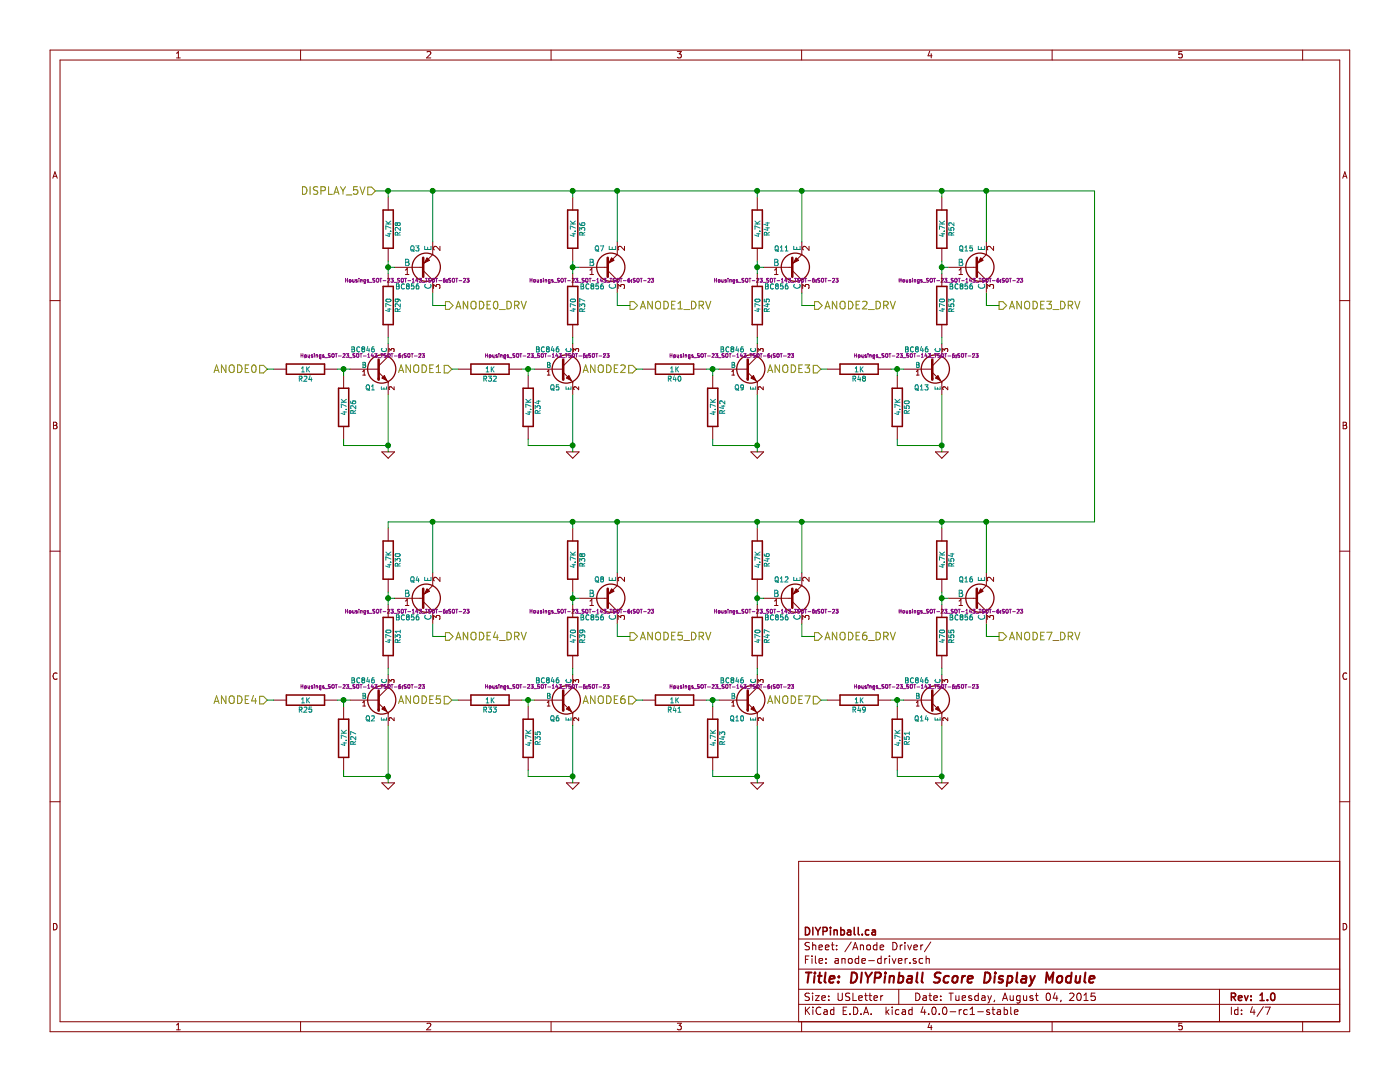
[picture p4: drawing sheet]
EESchema Schematic File Version 2
LIBS:score-module-pcb-v1-rescue
LIBS:power
LIBS:device
LIBS:transistors
LIBS:conn
LIBS:linear
LIBS:regul
LIBS:74xx
LIBS:cmos4000
LIBS:adc-dac
LIBS:memory
LIBS:xilinx
LIBS:microcontrollers
LIBS:dsp
LIBS:microchip
LIBS:analog_switches
LIBS:motorola
LIBS:texas
LIBS:intel
LIBS:audio
LIBS:interface
LIBS:digital-audio
LIBS:philips
LIBS:display
LIBS:cypress
LIBS:siliconi
LIBS:opto
LIBS:atmel
LIBS:contrib
LIBS:valves
LIBS:diypinball-parts
LIBS:dips-s
LIBS:nxp_armmcu
LIBS:arm-swd-header
LIBS:score-module-pcb-v1-cache
EELAYER 25 0
EELAYER END
$Descr USLetter 11000 8500
encoding utf-8
Sheet 4 7
Title "DIYPinball Score Display Module"
Date "Tuesday, August 04, 2015"
Rev "1.0"
Comp "DIYPinball.ca"
Comment1 ""
Comment2 ""
Comment3 ""
Comment4 ""
$EndDescr
Text HLabel 2950 1500 0    60   Input ~ 0
DISPLAY_5V
Text HLabel 6450 2900 0    60   Input ~ 0
ANODE3
Text HLabel 5000 2900 0    60   Input ~ 0
ANODE2
Text HLabel 3550 2900 0    60   Input ~ 0
ANODE1
Text HLabel 2100 2900 0    60   Input ~ 0
ANODE0
Text HLabel 2100 5500 0    60   Input ~ 0
ANODE4
Text HLabel 3550 5500 0    60   Input ~ 0
ANODE5
Text HLabel 5000 5500 0    60   Input ~ 0
ANODE6
Text HLabel 6450 5500 0    60   Input ~ 0
ANODE7
$Comp
L BC856 Q3
U 1 1
P 3300 2100
F 0 "Q3" H 3300 1951 40  0000 R CNN
F 1 "BC856" H 3300 2250 40  0000 R CNN
F 2 "Housings_SOT-23_SOT-143_TSOT-6:SOT-23" H 3200 2202 29  0000 C CNN
F 3 "" H 3300 2100 60  0000 C CNN
	1    3300 2100
	1    0    0    1   
$EndComp
$Comp
L BC846 Q1
U 1 1
P 2950 2900
F 0 "Q1" H 2950 2751 40  0000 R CNN
F 1 "BC846" H 2950 3050 40  0000 R CNN
F 2 "Housings_SOT-23_SOT-143_TSOT-6:SOT-23" H 2850 3002 29  0000 C CNN
F 3 "" H 2950 2900 60  0000 C CNN
	1    2950 2900
	1    0    0    -1  
$EndComp
$Comp
L R-RESCUE-score-module-pcb-v1 R28
U 1 1
P 3050 1800
F 0 "R28" V 3130 1800 40  0000 C CNN
F 1 "4.7K" V 3057 1801 40  0000 C CNN
F 2 "Resistors_SMD:R_0603" V 2980 1800 30  0001 C CNN
F 3 "" H 3050 1800 30  0000 C CNN
	1    3050 1800
	1    0    0    -1  
$EndComp
$Comp
L R-RESCUE-score-module-pcb-v1 R29
U 1 1
P 3050 2400
F 0 "R29" V 3130 2400 40  0000 C CNN
F 1 "470" V 3057 2401 40  0000 C CNN
F 2 "Resistors_SMD:R_0603" V 2980 2400 30  0001 C CNN
F 3 "" H 3050 2400 30  0000 C CNN
	1    3050 2400
	1    0    0    -1  
$EndComp
$Comp
L GND-RESCUE-score-module-pcb-v1 #PWR026
U 1 1
P 3050 3550
F 0 "#PWR026" H 3050 3550 30  0001 C CNN
F 1 "GND" H 3050 3480 30  0001 C CNN
F 2 "" H 3050 3550 60  0000 C CNN
F 3 "" H 3050 3550 60  0000 C CNN
	1    3050 3550
	1    0    0    -1  
$EndComp
$Comp
L R-RESCUE-score-module-pcb-v1 R26
U 1 1
P 2700 3200
F 0 "R26" V 2780 3200 40  0000 C CNN
F 1 "4.7K" V 2707 3201 40  0000 C CNN
F 2 "Resistors_SMD:R_0603" V 2630 3200 30  0001 C CNN
F 3 "" H 2700 3200 30  0000 C CNN
	1    2700 3200
	1    0    0    -1  
$EndComp
$Comp
L R-RESCUE-score-module-pcb-v1 R24
U 1 1
P 2400 2900
F 0 "R24" V 2480 2900 40  0000 C CNN
F 1 "1K" V 2407 2901 40  0000 C CNN
F 2 "Resistors_SMD:R_0603" V 2330 2900 30  0001 C CNN
F 3 "" H 2400 2900 30  0000 C CNN
	1    2400 2900
	0    1    1    0   
$EndComp
$Comp
L BC856 Q7
U 1 1
P 4750 2100
F 0 "Q7" H 4750 1951 40  0000 R CNN
F 1 "BC856" H 4750 2250 40  0000 R CNN
F 2 "Housings_SOT-23_SOT-143_TSOT-6:SOT-23" H 4650 2202 29  0000 C CNN
F 3 "" H 4750 2100 60  0000 C CNN
	1    4750 2100
	1    0    0    1   
$EndComp
$Comp
L BC846 Q5
U 1 1
P 4400 2900
F 0 "Q5" H 4400 2751 40  0000 R CNN
F 1 "BC846" H 4400 3050 40  0000 R CNN
F 2 "Housings_SOT-23_SOT-143_TSOT-6:SOT-23" H 4300 3002 29  0000 C CNN
F 3 "" H 4400 2900 60  0000 C CNN
	1    4400 2900
	1    0    0    -1  
$EndComp
$Comp
L R-RESCUE-score-module-pcb-v1 R36
U 1 1
P 4500 1800
F 0 "R36" V 4580 1800 40  0000 C CNN
F 1 "4.7K" V 4507 1801 40  0000 C CNN
F 2 "Resistors_SMD:R_0603" V 4430 1800 30  0001 C CNN
F 3 "" H 4500 1800 30  0000 C CNN
	1    4500 1800
	1    0    0    -1  
$EndComp
$Comp
L R-RESCUE-score-module-pcb-v1 R37
U 1 1
P 4500 2400
F 0 "R37" V 4580 2400 40  0000 C CNN
F 1 "470" V 4507 2401 40  0000 C CNN
F 2 "Resistors_SMD:R_0603" V 4430 2400 30  0001 C CNN
F 3 "" H 4500 2400 30  0000 C CNN
	1    4500 2400
	1    0    0    -1  
$EndComp
$Comp
L GND-RESCUE-score-module-pcb-v1 #PWR027
U 1 1
P 4500 3550
F 0 "#PWR027" H 4500 3550 30  0001 C CNN
F 1 "GND" H 4500 3480 30  0001 C CNN
F 2 "" H 4500 3550 60  0000 C CNN
F 3 "" H 4500 3550 60  0000 C CNN
	1    4500 3550
	1    0    0    -1  
$EndComp
$Comp
L R-RESCUE-score-module-pcb-v1 R34
U 1 1
P 4150 3200
F 0 "R34" V 4230 3200 40  0000 C CNN
F 1 "4.7K" V 4157 3201 40  0000 C CNN
F 2 "Resistors_SMD:R_0603" V 4080 3200 30  0001 C CNN
F 3 "" H 4150 3200 30  0000 C CNN
	1    4150 3200
	1    0    0    -1  
$EndComp
$Comp
L R-RESCUE-score-module-pcb-v1 R32
U 1 1
P 3850 2900
F 0 "R32" V 3930 2900 40  0000 C CNN
F 1 "1K" V 3857 2901 40  0000 C CNN
F 2 "Resistors_SMD:R_0603" V 3780 2900 30  0001 C CNN
F 3 "" H 3850 2900 30  0000 C CNN
	1    3850 2900
	0    1    1    0   
$EndComp
$Comp
L BC856 Q11
U 1 1
P 6200 2100
F 0 "Q11" H 6200 1951 40  0000 R CNN
F 1 "BC856" H 6200 2250 40  0000 R CNN
F 2 "Housings_SOT-23_SOT-143_TSOT-6:SOT-23" H 6100 2202 29  0000 C CNN
F 3 "" H 6200 2100 60  0000 C CNN
	1    6200 2100
	1    0    0    1   
$EndComp
$Comp
L BC846 Q9
U 1 1
P 5850 2900
F 0 "Q9" H 5850 2751 40  0000 R CNN
F 1 "BC846" H 5850 3050 40  0000 R CNN
F 2 "Housings_SOT-23_SOT-143_TSOT-6:SOT-23" H 5750 3002 29  0000 C CNN
F 3 "" H 5850 2900 60  0000 C CNN
	1    5850 2900
	1    0    0    -1  
$EndComp
$Comp
L R-RESCUE-score-module-pcb-v1 R44
U 1 1
P 5950 1800
F 0 "R44" V 6030 1800 40  0000 C CNN
F 1 "4.7K" V 5957 1801 40  0000 C CNN
F 2 "Resistors_SMD:R_0603" V 5880 1800 30  0001 C CNN
F 3 "" H 5950 1800 30  0000 C CNN
	1    5950 1800
	1    0    0    -1  
$EndComp
$Comp
L R-RESCUE-score-module-pcb-v1 R45
U 1 1
P 5950 2400
F 0 "R45" V 6030 2400 40  0000 C CNN
F 1 "470" V 5957 2401 40  0000 C CNN
F 2 "Resistors_SMD:R_0603" V 5880 2400 30  0001 C CNN
F 3 "" H 5950 2400 30  0000 C CNN
	1    5950 2400
	1    0    0    -1  
$EndComp
$Comp
L GND-RESCUE-score-module-pcb-v1 #PWR028
U 1 1
P 5950 3550
F 0 "#PWR028" H 5950 3550 30  0001 C CNN
F 1 "GND" H 5950 3480 30  0001 C CNN
F 2 "" H 5950 3550 60  0000 C CNN
F 3 "" H 5950 3550 60  0000 C CNN
	1    5950 3550
	1    0    0    -1  
$EndComp
$Comp
L R-RESCUE-score-module-pcb-v1 R42
U 1 1
P 5600 3200
F 0 "R42" V 5680 3200 40  0000 C CNN
F 1 "4.7K" V 5607 3201 40  0000 C CNN
F 2 "Resistors_SMD:R_0603" V 5530 3200 30  0001 C CNN
F 3 "" H 5600 3200 30  0000 C CNN
	1    5600 3200
	1    0    0    -1  
$EndComp
$Comp
L R-RESCUE-score-module-pcb-v1 R40
U 1 1
P 5300 2900
F 0 "R40" V 5380 2900 40  0000 C CNN
F 1 "1K" V 5307 2901 40  0000 C CNN
F 2 "Resistors_SMD:R_0603" V 5230 2900 30  0001 C CNN
F 3 "" H 5300 2900 30  0000 C CNN
	1    5300 2900
	0    1    1    0   
$EndComp
$Comp
L BC856 Q15
U 1 1
P 7650 2100
F 0 "Q15" H 7650 1951 40  0000 R CNN
F 1 "BC856" H 7650 2250 40  0000 R CNN
F 2 "Housings_SOT-23_SOT-143_TSOT-6:SOT-23" H 7550 2202 29  0000 C CNN
F 3 "" H 7650 2100 60  0000 C CNN
	1    7650 2100
	1    0    0    1   
$EndComp
$Comp
L BC846 Q13
U 1 1
P 7300 2900
F 0 "Q13" H 7300 2751 40  0000 R CNN
F 1 "BC846" H 7300 3050 40  0000 R CNN
F 2 "Housings_SOT-23_SOT-143_TSOT-6:SOT-23" H 7200 3002 29  0000 C CNN
F 3 "" H 7300 2900 60  0000 C CNN
	1    7300 2900
	1    0    0    -1  
$EndComp
$Comp
L R-RESCUE-score-module-pcb-v1 R52
U 1 1
P 7400 1800
F 0 "R52" V 7480 1800 40  0000 C CNN
F 1 "4.7K" V 7407 1801 40  0000 C CNN
F 2 "Resistors_SMD:R_0603" V 7330 1800 30  0001 C CNN
F 3 "" H 7400 1800 30  0000 C CNN
	1    7400 1800
	1    0    0    -1  
$EndComp
$Comp
L R-RESCUE-score-module-pcb-v1 R53
U 1 1
P 7400 2400
F 0 "R53" V 7480 2400 40  0000 C CNN
F 1 "470" V 7407 2401 40  0000 C CNN
F 2 "Resistors_SMD:R_0603" V 7330 2400 30  0001 C CNN
F 3 "" H 7400 2400 30  0000 C CNN
	1    7400 2400
	1    0    0    -1  
$EndComp
$Comp
L GND-RESCUE-score-module-pcb-v1 #PWR029
U 1 1
P 7400 3550
F 0 "#PWR029" H 7400 3550 30  0001 C CNN
F 1 "GND" H 7400 3480 30  0001 C CNN
F 2 "" H 7400 3550 60  0000 C CNN
F 3 "" H 7400 3550 60  0000 C CNN
	1    7400 3550
	1    0    0    -1  
$EndComp
$Comp
L R-RESCUE-score-module-pcb-v1 R50
U 1 1
P 7050 3200
F 0 "R50" V 7130 3200 40  0000 C CNN
F 1 "4.7K" V 7057 3201 40  0000 C CNN
F 2 "Resistors_SMD:R_0603" V 6980 3200 30  0001 C CNN
F 3 "" H 7050 3200 30  0000 C CNN
	1    7050 3200
	1    0    0    -1  
$EndComp
$Comp
L R-RESCUE-score-module-pcb-v1 R48
U 1 1
P 6750 2900
F 0 "R48" V 6830 2900 40  0000 C CNN
F 1 "1K" V 6757 2901 40  0000 C CNN
F 2 "Resistors_SMD:R_0603" V 6680 2900 30  0001 C CNN
F 3 "" H 6750 2900 30  0000 C CNN
	1    6750 2900
	0    1    1    0   
$EndComp
$Comp
L BC856 Q4
U 1 1
P 3300 4700
F 0 "Q4" H 3300 4551 40  0000 R CNN
F 1 "BC856" H 3300 4850 40  0000 R CNN
F 2 "Housings_SOT-23_SOT-143_TSOT-6:SOT-23" H 3200 4802 29  0000 C CNN
F 3 "" H 3300 4700 60  0000 C CNN
	1    3300 4700
	1    0    0    1   
$EndComp
$Comp
L BC846 Q2
U 1 1
P 2950 5500
F 0 "Q2" H 2950 5351 40  0000 R CNN
F 1 "BC846" H 2950 5650 40  0000 R CNN
F 2 "Housings_SOT-23_SOT-143_TSOT-6:SOT-23" H 2850 5602 29  0000 C CNN
F 3 "" H 2950 5500 60  0000 C CNN
	1    2950 5500
	1    0    0    -1  
$EndComp
$Comp
L R-RESCUE-score-module-pcb-v1 R30
U 1 1
P 3050 4400
F 0 "R30" V 3130 4400 40  0000 C CNN
F 1 "4.7K" V 3057 4401 40  0000 C CNN
F 2 "Resistors_SMD:R_0603" V 2980 4400 30  0001 C CNN
F 3 "" H 3050 4400 30  0000 C CNN
	1    3050 4400
	1    0    0    -1  
$EndComp
$Comp
L R-RESCUE-score-module-pcb-v1 R31
U 1 1
P 3050 5000
F 0 "R31" V 3130 5000 40  0000 C CNN
F 1 "470" V 3057 5001 40  0000 C CNN
F 2 "Resistors_SMD:R_0603" V 2980 5000 30  0001 C CNN
F 3 "" H 3050 5000 30  0000 C CNN
	1    3050 5000
	1    0    0    -1  
$EndComp
$Comp
L GND-RESCUE-score-module-pcb-v1 #PWR030
U 1 1
P 3050 6150
F 0 "#PWR030" H 3050 6150 30  0001 C CNN
F 1 "GND" H 3050 6080 30  0001 C CNN
F 2 "" H 3050 6150 60  0000 C CNN
F 3 "" H 3050 6150 60  0000 C CNN
	1    3050 6150
	1    0    0    -1  
$EndComp
$Comp
L R-RESCUE-score-module-pcb-v1 R27
U 1 1
P 2700 5800
F 0 "R27" V 2780 5800 40  0000 C CNN
F 1 "4.7K" V 2707 5801 40  0000 C CNN
F 2 "Resistors_SMD:R_0603" V 2630 5800 30  0001 C CNN
F 3 "" H 2700 5800 30  0000 C CNN
	1    2700 5800
	1    0    0    -1  
$EndComp
$Comp
L R-RESCUE-score-module-pcb-v1 R25
U 1 1
P 2400 5500
F 0 "R25" V 2480 5500 40  0000 C CNN
F 1 "1K" V 2407 5501 40  0000 C CNN
F 2 "Resistors_SMD:R_0603" V 2330 5500 30  0001 C CNN
F 3 "" H 2400 5500 30  0000 C CNN
	1    2400 5500
	0    1    1    0   
$EndComp
$Comp
L BC856 Q8
U 1 1
P 4750 4700
F 0 "Q8" H 4750 4551 40  0000 R CNN
F 1 "BC856" H 4750 4850 40  0000 R CNN
F 2 "Housings_SOT-23_SOT-143_TSOT-6:SOT-23" H 4650 4802 29  0000 C CNN
F 3 "" H 4750 4700 60  0000 C CNN
	1    4750 4700
	1    0    0    1   
$EndComp
$Comp
L BC846 Q6
U 1 1
P 4400 5500
F 0 "Q6" H 4400 5351 40  0000 R CNN
F 1 "BC846" H 4400 5650 40  0000 R CNN
F 2 "Housings_SOT-23_SOT-143_TSOT-6:SOT-23" H 4300 5602 29  0000 C CNN
F 3 "" H 4400 5500 60  0000 C CNN
	1    4400 5500
	1    0    0    -1  
$EndComp
$Comp
L R-RESCUE-score-module-pcb-v1 R38
U 1 1
P 4500 4400
F 0 "R38" V 4580 4400 40  0000 C CNN
F 1 "4.7K" V 4507 4401 40  0000 C CNN
F 2 "Resistors_SMD:R_0603" V 4430 4400 30  0001 C CNN
F 3 "" H 4500 4400 30  0000 C CNN
	1    4500 4400
	1    0    0    -1  
$EndComp
$Comp
L R-RESCUE-score-module-pcb-v1 R39
U 1 1
P 4500 5000
F 0 "R39" V 4580 5000 40  0000 C CNN
F 1 "470" V 4507 5001 40  0000 C CNN
F 2 "Resistors_SMD:R_0603" V 4430 5000 30  0001 C CNN
F 3 "" H 4500 5000 30  0000 C CNN
	1    4500 5000
	1    0    0    -1  
$EndComp
$Comp
L GND-RESCUE-score-module-pcb-v1 #PWR031
U 1 1
P 4500 6150
F 0 "#PWR031" H 4500 6150 30  0001 C CNN
F 1 "GND" H 4500 6080 30  0001 C CNN
F 2 "" H 4500 6150 60  0000 C CNN
F 3 "" H 4500 6150 60  0000 C CNN
	1    4500 6150
	1    0    0    -1  
$EndComp
$Comp
L R-RESCUE-score-module-pcb-v1 R35
U 1 1
P 4150 5800
F 0 "R35" V 4230 5800 40  0000 C CNN
F 1 "4.7K" V 4157 5801 40  0000 C CNN
F 2 "Resistors_SMD:R_0603" V 4080 5800 30  0001 C CNN
F 3 "" H 4150 5800 30  0000 C CNN
	1    4150 5800
	1    0    0    -1  
$EndComp
$Comp
L R-RESCUE-score-module-pcb-v1 R33
U 1 1
P 3850 5500
F 0 "R33" V 3930 5500 40  0000 C CNN
F 1 "1K" V 3857 5501 40  0000 C CNN
F 2 "Resistors_SMD:R_0603" V 3780 5500 30  0001 C CNN
F 3 "" H 3850 5500 30  0000 C CNN
	1    3850 5500
	0    1    1    0   
$EndComp
$Comp
L BC856 Q12
U 1 1
P 6200 4700
F 0 "Q12" H 6200 4551 40  0000 R CNN
F 1 "BC856" H 6200 4850 40  0000 R CNN
F 2 "Housings_SOT-23_SOT-143_TSOT-6:SOT-23" H 6100 4802 29  0000 C CNN
F 3 "" H 6200 4700 60  0000 C CNN
	1    6200 4700
	1    0    0    1   
$EndComp
$Comp
L BC846 Q10
U 1 1
P 5850 5500
F 0 "Q10" H 5850 5351 40  0000 R CNN
F 1 "BC846" H 5850 5650 40  0000 R CNN
F 2 "Housings_SOT-23_SOT-143_TSOT-6:SOT-23" H 5750 5602 29  0000 C CNN
F 3 "" H 5850 5500 60  0000 C CNN
	1    5850 5500
	1    0    0    -1  
$EndComp
$Comp
L R-RESCUE-score-module-pcb-v1 R46
U 1 1
P 5950 4400
F 0 "R46" V 6030 4400 40  0000 C CNN
F 1 "4.7K" V 5957 4401 40  0000 C CNN
F 2 "Resistors_SMD:R_0603" V 5880 4400 30  0001 C CNN
F 3 "" H 5950 4400 30  0000 C CNN
	1    5950 4400
	1    0    0    -1  
$EndComp
$Comp
L R-RESCUE-score-module-pcb-v1 R47
U 1 1
P 5950 5000
F 0 "R47" V 6030 5000 40  0000 C CNN
F 1 "470" V 5957 5001 40  0000 C CNN
F 2 "Resistors_SMD:R_0603" V 5880 5000 30  0001 C CNN
F 3 "" H 5950 5000 30  0000 C CNN
	1    5950 5000
	1    0    0    -1  
$EndComp
$Comp
L GND-RESCUE-score-module-pcb-v1 #PWR032
U 1 1
P 5950 6150
F 0 "#PWR032" H 5950 6150 30  0001 C CNN
F 1 "GND" H 5950 6080 30  0001 C CNN
F 2 "" H 5950 6150 60  0000 C CNN
F 3 "" H 5950 6150 60  0000 C CNN
	1    5950 6150
	1    0    0    -1  
$EndComp
$Comp
L R-RESCUE-score-module-pcb-v1 R43
U 1 1
P 5600 5800
F 0 "R43" V 5680 5800 40  0000 C CNN
F 1 "4.7K" V 5607 5801 40  0000 C CNN
F 2 "Resistors_SMD:R_0603" V 5530 5800 30  0001 C CNN
F 3 "" H 5600 5800 30  0000 C CNN
	1    5600 5800
	1    0    0    -1  
$EndComp
$Comp
L R-RESCUE-score-module-pcb-v1 R41
U 1 1
P 5300 5500
F 0 "R41" V 5380 5500 40  0000 C CNN
F 1 "1K" V 5307 5501 40  0000 C CNN
F 2 "Resistors_SMD:R_0603" V 5230 5500 30  0001 C CNN
F 3 "" H 5300 5500 30  0000 C CNN
	1    5300 5500
	0    1    1    0   
$EndComp
$Comp
L BC856 Q16
U 1 1
P 7650 4700
F 0 "Q16" H 7650 4551 40  0000 R CNN
F 1 "BC856" H 7650 4850 40  0000 R CNN
F 2 "Housings_SOT-23_SOT-143_TSOT-6:SOT-23" H 7550 4802 29  0000 C CNN
F 3 "" H 7650 4700 60  0000 C CNN
	1    7650 4700
	1    0    0    1   
$EndComp
$Comp
L BC846 Q14
U 1 1
P 7300 5500
F 0 "Q14" H 7300 5351 40  0000 R CNN
F 1 "BC846" H 7300 5650 40  0000 R CNN
F 2 "Housings_SOT-23_SOT-143_TSOT-6:SOT-23" H 7200 5602 29  0000 C CNN
F 3 "" H 7300 5500 60  0000 C CNN
	1    7300 5500
	1    0    0    -1  
$EndComp
$Comp
L R-RESCUE-score-module-pcb-v1 R54
U 1 1
P 7400 4400
F 0 "R54" V 7480 4400 40  0000 C CNN
F 1 "4.7K" V 7407 4401 40  0000 C CNN
F 2 "Resistors_SMD:R_0603" V 7330 4400 30  0001 C CNN
F 3 "" H 7400 4400 30  0000 C CNN
	1    7400 4400
	1    0    0    -1  
$EndComp
$Comp
L R-RESCUE-score-module-pcb-v1 R55
U 1 1
P 7400 5000
F 0 "R55" V 7480 5000 40  0000 C CNN
F 1 "470" V 7407 5001 40  0000 C CNN
F 2 "Resistors_SMD:R_0603" V 7330 5000 30  0001 C CNN
F 3 "" H 7400 5000 30  0000 C CNN
	1    7400 5000
	1    0    0    -1  
$EndComp
$Comp
L GND-RESCUE-score-module-pcb-v1 #PWR033
U 1 1
P 7400 6150
F 0 "#PWR033" H 7400 6150 30  0001 C CNN
F 1 "GND" H 7400 6080 30  0001 C CNN
F 2 "" H 7400 6150 60  0000 C CNN
F 3 "" H 7400 6150 60  0000 C CNN
	1    7400 6150
	1    0    0    -1  
$EndComp
$Comp
L R-RESCUE-score-module-pcb-v1 R51
U 1 1
P 7050 5800
F 0 "R51" V 7130 5800 40  0000 C CNN
F 1 "4.7K" V 7057 5801 40  0000 C CNN
F 2 "Resistors_SMD:R_0603" V 6980 5800 30  0001 C CNN
F 3 "" H 7050 5800 30  0000 C CNN
	1    7050 5800
	1    0    0    -1  
$EndComp
$Comp
L R-RESCUE-score-module-pcb-v1 R49
U 1 1
P 6750 5500
F 0 "R49" V 6830 5500 40  0000 C CNN
F 1 "1K" V 6757 5501 40  0000 C CNN
F 2 "Resistors_SMD:R_0603" V 6680 5500 30  0001 C CNN
F 3 "" H 6750 5500 30  0000 C CNN
	1    6750 5500
	0    1    1    0   
$EndComp
Wire Wire Line
	3050 2050 3050 2150
Wire Wire Line
	3100 2100 3050 2100
Connection ~ 3050 2100
Wire Wire Line
	3050 1550 3050 1500
Wire Wire Line
	3400 1500 3400 1900
Wire Wire Line
	2700 3450 2700 3500
Wire Wire Line
	2700 3500 3050 3500
Wire Wire Line
	3050 3100 3050 3550
Connection ~ 3050 3500
Wire Wire Line
	2650 2900 2750 2900
Wire Wire Line
	2700 2950 2700 2900
Connection ~ 2700 2900
Wire Wire Line
	3050 2700 3050 2650
Connection ~ 3050 1500
Wire Wire Line
	2100 2900 2150 2900
Wire Wire Line
	4500 2050 4500 2150
Wire Wire Line
	4550 2100 4500 2100
Connection ~ 4500 2100
Wire Wire Line
	4850 1500 4850 1900
Wire Wire Line
	4150 3450 4150 3500
Wire Wire Line
	4150 3500 4500 3500
Wire Wire Line
	4500 3100 4500 3550
Connection ~ 4500 3500
Wire Wire Line
	4100 2900 4200 2900
Wire Wire Line
	4150 2950 4150 2900
Connection ~ 4150 2900
Wire Wire Line
	4500 2700 4500 2650
Connection ~ 3400 1500
Wire Wire Line
	4500 1500 4500 1550
Connection ~ 4500 1500
Wire Wire Line
	3600 2900 3550 2900
Wire Wire Line
	5950 2050 5950 2150
Wire Wire Line
	6000 2100 5950 2100
Connection ~ 5950 2100
Wire Wire Line
	6300 1500 6300 1900
Wire Wire Line
	5600 3450 5600 3500
Wire Wire Line
	5600 3500 5950 3500
Wire Wire Line
	5950 3100 5950 3550
Connection ~ 5950 3500
Wire Wire Line
	5550 2900 5650 2900
Wire Wire Line
	5600 2950 5600 2900
Connection ~ 5600 2900
Wire Wire Line
	5950 2700 5950 2650
Wire Wire Line
	5950 1500 5950 1550
Connection ~ 5950 1500
Connection ~ 4850 1500
Wire Wire Line
	7400 2050 7400 2150
Wire Wire Line
	7450 2100 7400 2100
Connection ~ 7400 2100
Wire Wire Line
	7750 1500 7750 1900
Wire Wire Line
	7050 3450 7050 3500
Wire Wire Line
	7050 3500 7400 3500
Wire Wire Line
	7400 3100 7400 3550
Connection ~ 7400 3500
Wire Wire Line
	7000 2900 7100 2900
Wire Wire Line
	7050 2950 7050 2900
Connection ~ 7050 2900
Wire Wire Line
	7400 2700 7400 2650
Wire Wire Line
	7400 1500 7400 1550
Connection ~ 7400 1500
Wire Wire Line
	6500 2900 6450 2900
Connection ~ 6300 1500
Wire Wire Line
	3050 4650 3050 4750
Wire Wire Line
	3100 4700 3050 4700
Connection ~ 3050 4700
Wire Wire Line
	3400 4100 3400 4500
Wire Wire Line
	2700 6050 2700 6100
Wire Wire Line
	2700 6100 3050 6100
Wire Wire Line
	3050 5700 3050 6150
Connection ~ 3050 6100
Wire Wire Line
	2650 5500 2750 5500
Wire Wire Line
	2700 5550 2700 5500
Connection ~ 2700 5500
Wire Wire Line
	3050 5300 3050 5250
Wire Wire Line
	3050 4100 3050 4150
Wire Wire Line
	2150 5500 2100 5500
Connection ~ 7750 1500
Wire Wire Line
	4500 4650 4500 4750
Wire Wire Line
	4550 4700 4500 4700
Connection ~ 4500 4700
Wire Wire Line
	4850 4100 4850 4500
Wire Wire Line
	4150 6050 4150 6100
Wire Wire Line
	4150 6100 4500 6100
Wire Wire Line
	4500 5700 4500 6150
Connection ~ 4500 6100
Wire Wire Line
	4100 5500 4200 5500
Wire Wire Line
	4150 5550 4150 5500
Connection ~ 4150 5500
Wire Wire Line
	4500 5300 4500 5250
Wire Wire Line
	3600 5500 3550 5500
Connection ~ 3400 4100
Wire Wire Line
	4500 4150 4500 4100
Connection ~ 4500 4100
Wire Wire Line
	5950 4650 5950 4750
Wire Wire Line
	6000 4700 5950 4700
Connection ~ 5950 4700
Wire Wire Line
	6300 4100 6300 4500
Wire Wire Line
	5600 6050 5600 6100
Wire Wire Line
	5600 6100 5950 6100
Wire Wire Line
	5950 5700 5950 6150
Connection ~ 5950 6100
Wire Wire Line
	5550 5500 5650 5500
Wire Wire Line
	5600 5550 5600 5500
Connection ~ 5600 5500
Wire Wire Line
	5950 5300 5950 5250
Connection ~ 4850 4100
Wire Wire Line
	5950 4150 5950 4100
Connection ~ 5950 4100
Wire Wire Line
	7400 4650 7400 4750
Wire Wire Line
	7450 4700 7400 4700
Connection ~ 7400 4700
Wire Wire Line
	7750 4100 7750 4500
Wire Wire Line
	7050 6050 7050 6100
Wire Wire Line
	7050 6100 7400 6100
Wire Wire Line
	7400 5700 7400 6150
Connection ~ 7400 6100
Wire Wire Line
	7000 5500 7100 5500
Wire Wire Line
	7050 5550 7050 5500
Connection ~ 7050 5500
Wire Wire Line
	7400 5300 7400 5250
Wire Wire Line
	6450 5500 6500 5500
Wire Wire Line
	5050 5500 5000 5500
Connection ~ 6300 4100
Wire Wire Line
	7400 4150 7400 4100
Connection ~ 7400 4100
Wire Wire Line
	2950 1500 8600 1500
Wire Wire Line
	8600 1500 8600 4100
Wire Wire Line
	8600 4100 3050 4100
Connection ~ 7750 4100
Text HLabel 3500 2400 2    60   Output ~ 0
ANODE0_DRV
Text HLabel 4950 2400 2    60   Output ~ 0
ANODE1_DRV
Text HLabel 6400 2400 2    60   Output ~ 0
ANODE2_DRV
Text HLabel 7850 2400 2    60   Output ~ 0
ANODE3_DRV
Text HLabel 7850 5000 2    60   Output ~ 0
ANODE7_DRV
Text HLabel 6400 5000 2    60   Output ~ 0
ANODE6_DRV
Text HLabel 4950 5000 2    60   Output ~ 0
ANODE5_DRV
Text HLabel 3500 5000 2    60   Output ~ 0
ANODE4_DRV
Wire Wire Line
	7850 2400 7750 2400
Wire Wire Line
	7750 2400 7750 2300
Wire Wire Line
	6400 2400 6300 2400
Wire Wire Line
	6300 2400 6300 2300
Wire Wire Line
	4950 2400 4850 2400
Wire Wire Line
	4850 2400 4850 2300
Wire Wire Line
	7850 5000 7750 5000
Wire Wire Line
	7750 5000 7750 4900
Wire Wire Line
	6400 5000 6300 5000
Wire Wire Line
	6300 5000 6300 4900
Wire Wire Line
	4950 5000 4850 5000
Wire Wire Line
	4850 5000 4850 4900
Wire Wire Line
	3500 5000 3400 5000
Wire Wire Line
	3400 5000 3400 4900
Wire Wire Line
	3500 2400 3400 2400
Wire Wire Line
	3400 2400 3400 2300
Wire Wire Line
	5050 2900 5000 2900
$EndSCHEMATC
